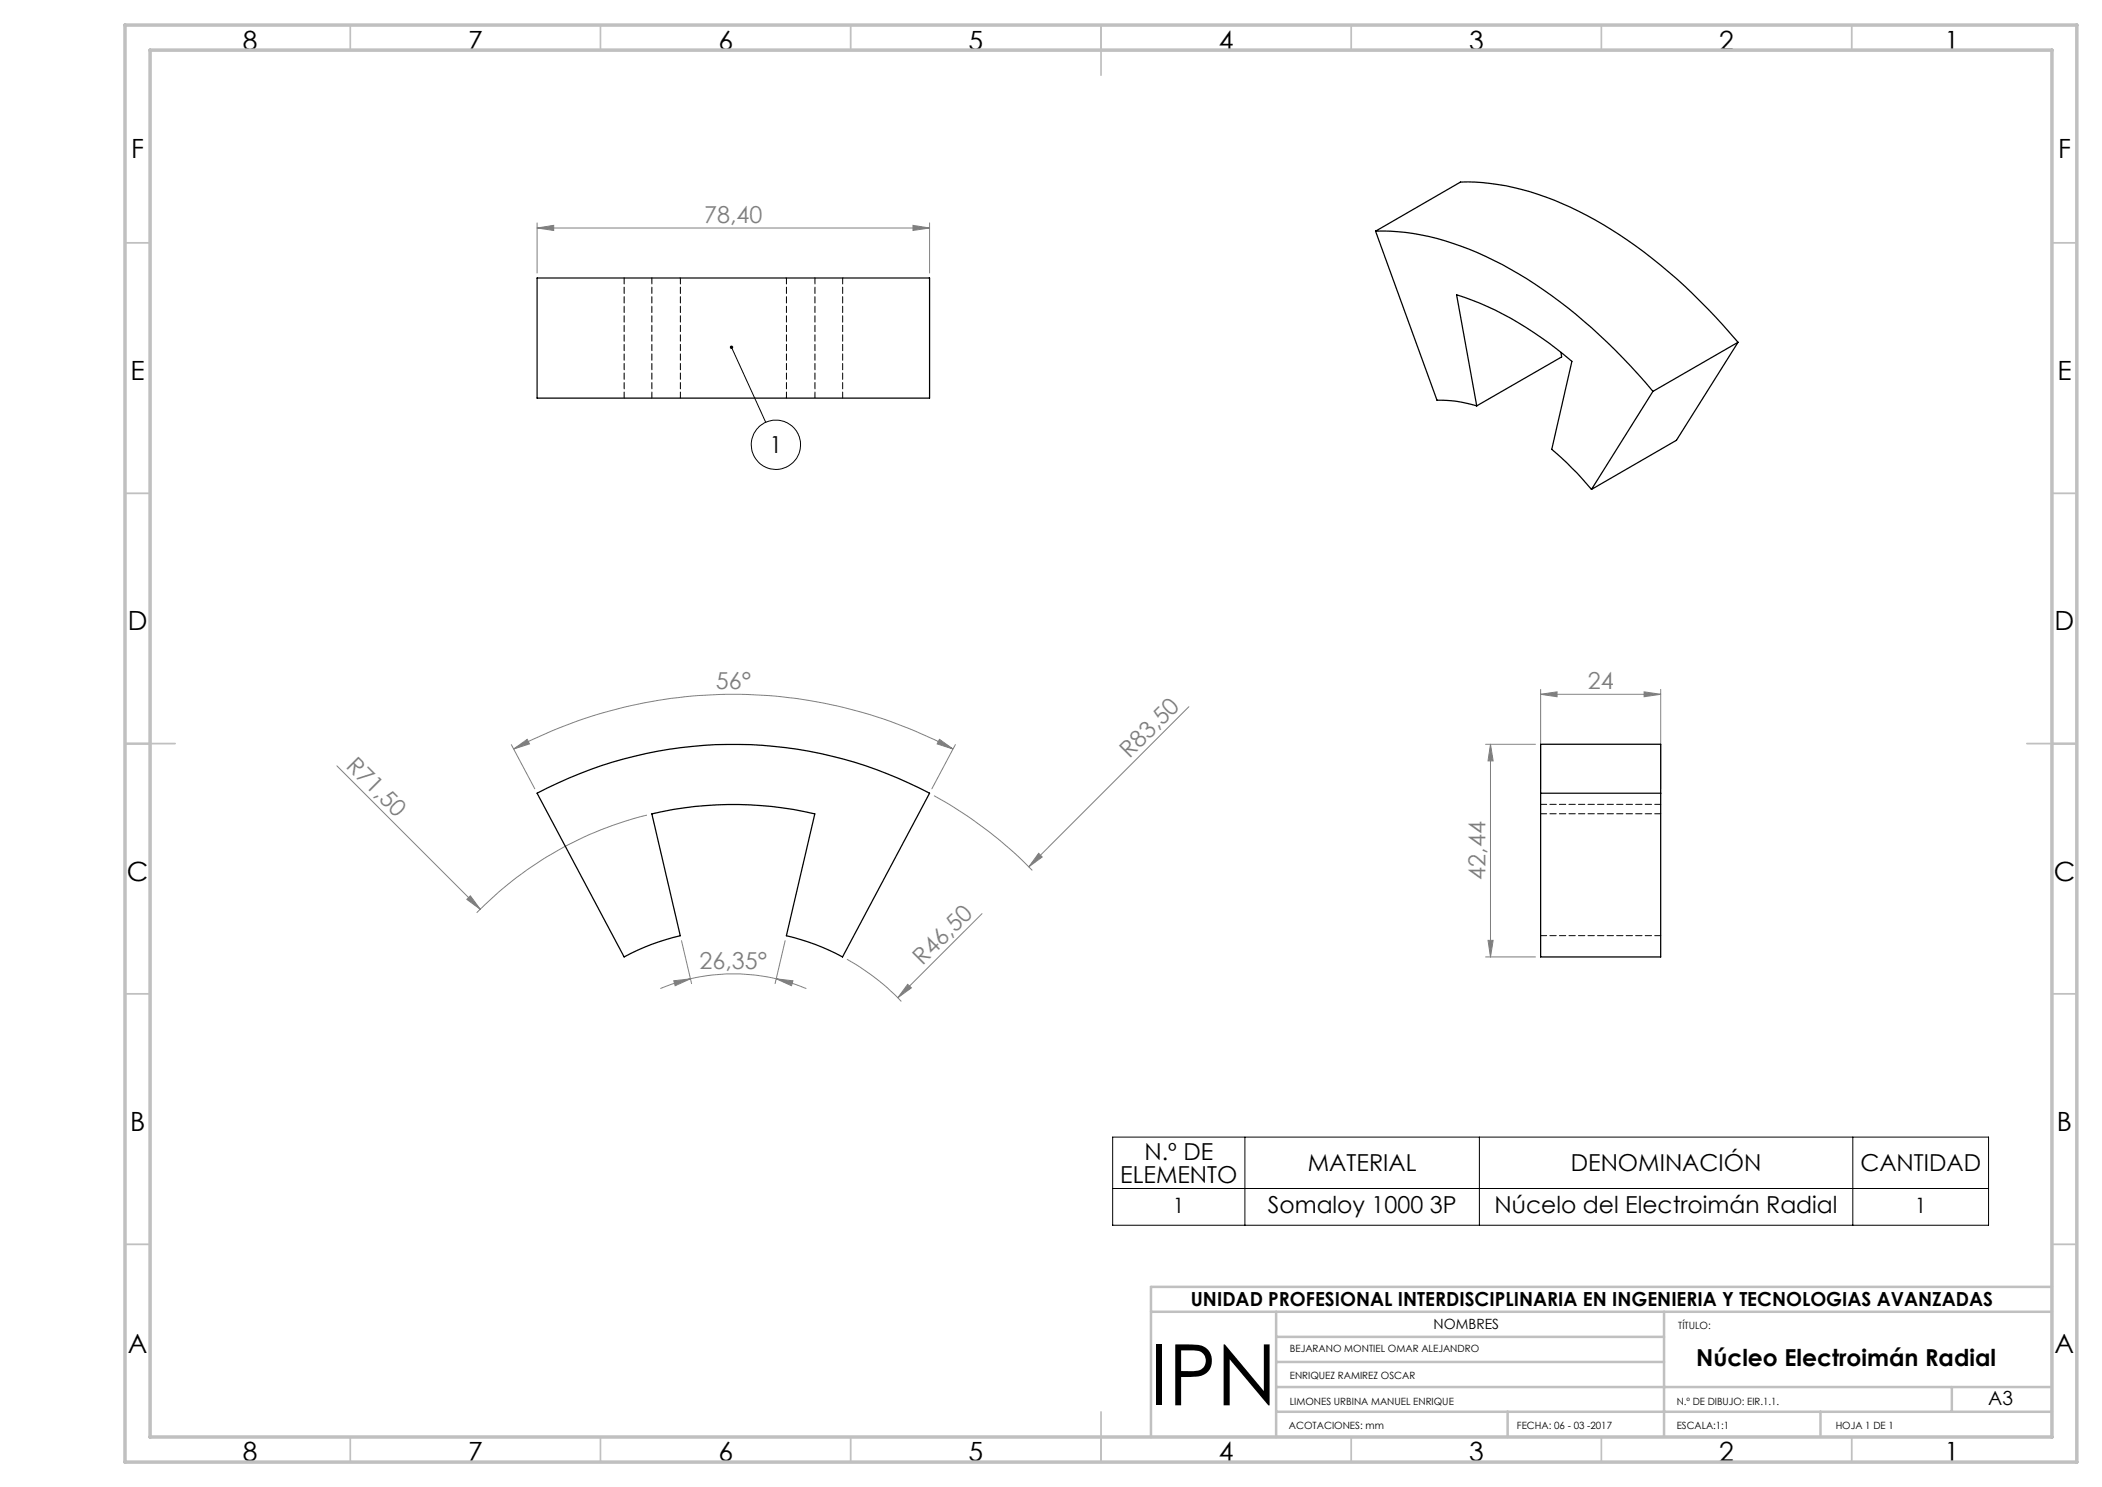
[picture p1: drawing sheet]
<svg xmlns="http://www.w3.org/2000/svg" width="420mm" height="297mm" viewBox="0 0 420 297" stroke-linecap="round" stroke-linejoin="round" font-family="sans-serif">
<g fill="none" stroke="#000" stroke-width=".2">
<path d="M146.2 69.4l6.8 14.9M222.3 227.1h175v17.6h-175zM222.3 237.4h175M248.7 227.1v17.6M295.6 227.1v17.6M370.2 227.1v17.6"/>
<circle cx="155" cy="88.8" r="4.9"/>
</g>
<g fill="none" stroke="#808080" stroke-width=".2">
<path d="M107.3 45.5l3.3-.5v1zM107.3 44.5v10M107.3 45.5h78.4M182.4 45l3.3 .5-3.3 .5zM185.7 44.5v10M307.8 138.7l3.3-.5v1zM307.8 137.7v19.7M307.8 138.7h24M328.5 138.2l3.3 .5-3.3 .5zM331.8 137.7v19.7M67.3 153l28.7 28.6M102.2 148.7l4.7 8.8"/>
<path d="M102.6 149.6l2.7-1.9 .5 .9zM102.6 149.6a93.6 93.6 0 0 1 87.8 0M186.6 158.9a85.2 85.2 0 0 1 19.7 14.9M187.7 147.7l2.7 1.9-3.1-1zM190.9 148.7l-4.7 8.8M237.6 141.1l-32 32M296.8 148.7h10M297.8 148.7l.5 3.3h-1zM297.8 148.7v42.4M94 178.9l2 2.7-2.7-2zM129.3 162.8a71.6 71.6 0 0 0-34.1 19.5M207.5 170.4l.7 .8-2.6 1.9z"/>
<path d="M134.6 195.9l3.3-.4-3 1.4zM136.2 187.9l2 8.6M137.9 195.5a37.7 37.7 0 0 1 17.2 0M137.9 195.5l-2.3 .6-3.7 1.3M155.1 195.5l3.3 .4-.2 1zM155.1 195.5l2.3 .6 3.7 1.3M156.9 187.9l-2 8.6M169.2 191.6a46.2 46.2 0 0 1 10.9 8.4M181.4 196.6l.7 .7-2.7 2zM196.2 182.5l-16.8 16.8M296.8 191.1h10M297.3 187.8h1l-.5 3.3z"/>
</g>
<g fill="none" stroke="#c0c0c0" stroke-width=".35">
<path d="M70 5v5M120 5v5M170 5v5M220 5v10M270 5v5M320 5v5M370 5v5M25 48.5h5M410 48.5h5M25 98.5h5M410 98.5h5M25 148.5h10"/>
<path d="M405 148.5h10M25 198.5h5M410 198.5h5M25 248.5h5M410 248.5h5M70 287v5M120 287v5M170 287v5M220 282v10M270 287v5M320 287v5M370 287v5"/>
</g>
<path d="M410 257h-180v30M230 262h180M255 277h155M255 272h77.5M255 267h77.5M255 262v25M332.5 262v24.7M390 277v5M255 282h155M301.2 282v5M363.7 282v4.6" fill="none" stroke="#c0c0c0" stroke-width=".5"/>
<path d="M25 5h390v287h-390zM30 10h380v277h-380z" fill="none" stroke="#c0c0c0" stroke-width=".7"/>
<path d="M145.9 69.1l.1-.1 .2 .4-.2-.4a.35 .35 0 0 1 .5 .3 .35 .35 0 0 1-.5 .4 .35 .35 0 0 1-.1-.6z" fill="#000"/>
<g fill="#808080">
<path d="M93.3 179.6l.7-.7 2 2.7z"/>
<path d="M155.1 195.5l3.3 .4-.2 1zM134.6 195.9l3.3-.4-3 1.4zM182.4 45l3.3 .5-3.3 .5zM107.3 45.5l3.3-.5v1zM328.5 138.2l3.3 .5-3.3 .5zM307.8 138.7l3.3-.5v1z"/>
<path d="M187.7 147.7l2.7 1.9-3.1-1zM102.6 149.6l2.7-1.9 .5 .9z"/>
<path d="M207.5 170.4l-1.9 2.7 2.6-1.9zM181.4 196.6l-2 2.7 2.7-2z"/>
<path d="M297.8 148.7l.5 3.3h-1zM297.3 187.8h1l-.5 3.3z"/>
</g>
<g fill="none" stroke="#000" stroke-width=".25">
<path d="M107.3 55.5h78.4v24h-78.4zM274.8 46.2l17-9.8a51.1 51.1 0 0 1 25.3 6.6 104.6 104.6 0 0 1 30.2 25.4M274.8 46.2a48.5 48.5 0 0 1 23.7 5.8 101.3 101.3 0 0 1 31.8 26.2M274.8 46.2l12.3 33.7a24 24 0 0 1 8 1.2M311.9 70.4l.1 .9-16.9 9.8M330.3 78.2l-12.3 19.6M347.3 68.4l-17 9.8M347.3 68.4l-12.3 19.5-17 9.9M295.1 81.1l-4.1-22.2a65.3 65.3 0 0 1 23.1 13.3l-4 17.5a71 71 0 0 1 7.9 8.1M107.3 158.4a83.8 83.8 0 0 1 78.4 0l-17.4 32.7a43.7 43.7 0 0 0-11.2-4.2l5.7-24.3a71.5 71.5 0 0 0-32.6 0l5.7 24.3a43.7 43.7 0 0 0-11.2 4.2zM307.8 158.4v-9.7h24v9.7M307.8 158.4h24"/>
<path d="M307.8 158.4v32.7h24v-32.7"/>
</g>
<path d="M124.7 55.5v24M130.2 55.5v24M135.9 55.5v24M157.1 55.5v24M162.8 55.5v24M168.4 55.5v24M331.8 162.5h-24M331.8 160.7h-24M331.8 186.9h-24" fill="none" stroke="#000" stroke-width=".2" stroke-dasharray="1.3 .6" stroke-dashoffset=".1"/>
<text font-size="16.9" x="229.7" y="280.7">IPN</text>
<g font-size="5.3">
<text x="48.5" y="9.9">8</text>
<text x="93.5" y="9.9">7</text>
<text x="143.5" y="9.9">6</text>
<text x="193.5" y="9.9">5</text>
<text x="243.5" y="9.9">4</text>
<text x="293.5" y="9.9">3</text>
<text x="343.5" y="9.9">2</text>
<text x="388.5" y="9.9">1</text>
<text x="26.2" y="31.7">F</text>
<text x="411.2" y="31.7">F</text>
<text x="26.1" y="75.9">E</text>
<text x="411.1" y="75.9">E</text>
<text x="25.5" y="125.9">D</text>
<text x="410.5" y="125.9">D</text>
<text x="25.4" y="175.9">C</text>
<text x="410.4" y="175.9">C</text>
<text x="26" y="225.9">B</text>
<text x="411" y="225.9">B</text>
<text x="25.5" y="270.2">A</text>
<text x="410.5" y="270.2">A</text>
<text x="48.5" y="291.9">8</text>
<text x="93.5" y="291.9">7</text>
<text x="143.5" y="291.9">6</text>
<text x="193.5" y="291.9">5</text>
<text x="243.5" y="291.9">4</text>
<text x="293.5" y="291.9">3</text>
<text x="343.5" y="291.9">2</text>
<text x="388.5" y="291.9">1</text>
</g>
<g font-size="4.7" fill="#808080">
<text x="140.7" y="44.5">78,40</text>
<text x="143" y="137.6">56°</text>
<text x="317.3" y="137.6">24</text>
<text x="69" y="153.1" transform="rotate(45 69 153.1)">R71,50</text>
<text x="225.7" y="151.6" transform="rotate(-45 225.7 151.6)">R83,50</text>
<text x="296.8" y="175.7" transform="rotate(-90 296.8 175.7)">42,44</text>
<text x="139.8" y="193.5">26,35°</text>
<text x="184.4" y="192.9" transform="rotate(-45 184.4 192.9)">R46,50</text>
</g>
<g font-size="4.7">
<text x="153.8" y="90.5">1</text>
<text x="228.7" y="231.7">N.º DE</text>
<text x="261.3" y="233.9">MATERIAL</text>
<text x="313.9" y="233.9">DENOMINACIÓN</text>
<text x="371.7" y="233.9">CANTIDAD</text>
<text x="223.8" y="236.2">ELEMENTO</text>
<text x="253.3" y="242.3">Somaloy 1000 3P</text>
<text x="298.6" y="242.3">Núcelo del Electroimán Radial</text>
<text x="338.9" y="272.9">Núcleo Electroimán Radial</text>
</g>
<g font-size="4.2">
<text x="234.4" y="242.2">1</text>
<text x="382.6" y="242.2">1</text>
</g>
<g font-size="3.9">
<text x="237.9" y="260.9">UNIDAD PROFESIONAL INTERDISCIPLINARIA EN INGENIERIA Y TECNOLOGIAS AVANZADAS</text>
<text x="397.3" y="280.6">A3</text>
</g>
<text font-size="2.8" x="286.4" y="265.4">NOMBRES</text>
<g font-size="2">
<text x="335.3" y="265.4">TÍTULO:</text>
<text x="257.7" y="270.1">BEJARANO MONTIEL OMAR ALEJANDRO</text>
<text x="257.7" y="275.4">ENRIQUEZ RAMIREZ OSCAR</text>
<text x="257.7" y="280.6">LIMONES URBINA MANUEL ENRIQUE</text>
<text x="335" y="280.6">N.º DE DIBUJO: EIR.1.1.</text>
<text x="257.5" y="285.4">ACOTACIONES: mm</text>
<text x="303.1" y="285.4">FECHA: 06 - 03 -2017</text>
<text x="335" y="285.4">ESCALA:1:1</text>
<text x="366.8" y="285.4">HOJA 1 DE 1</text>
</g>
</svg>
